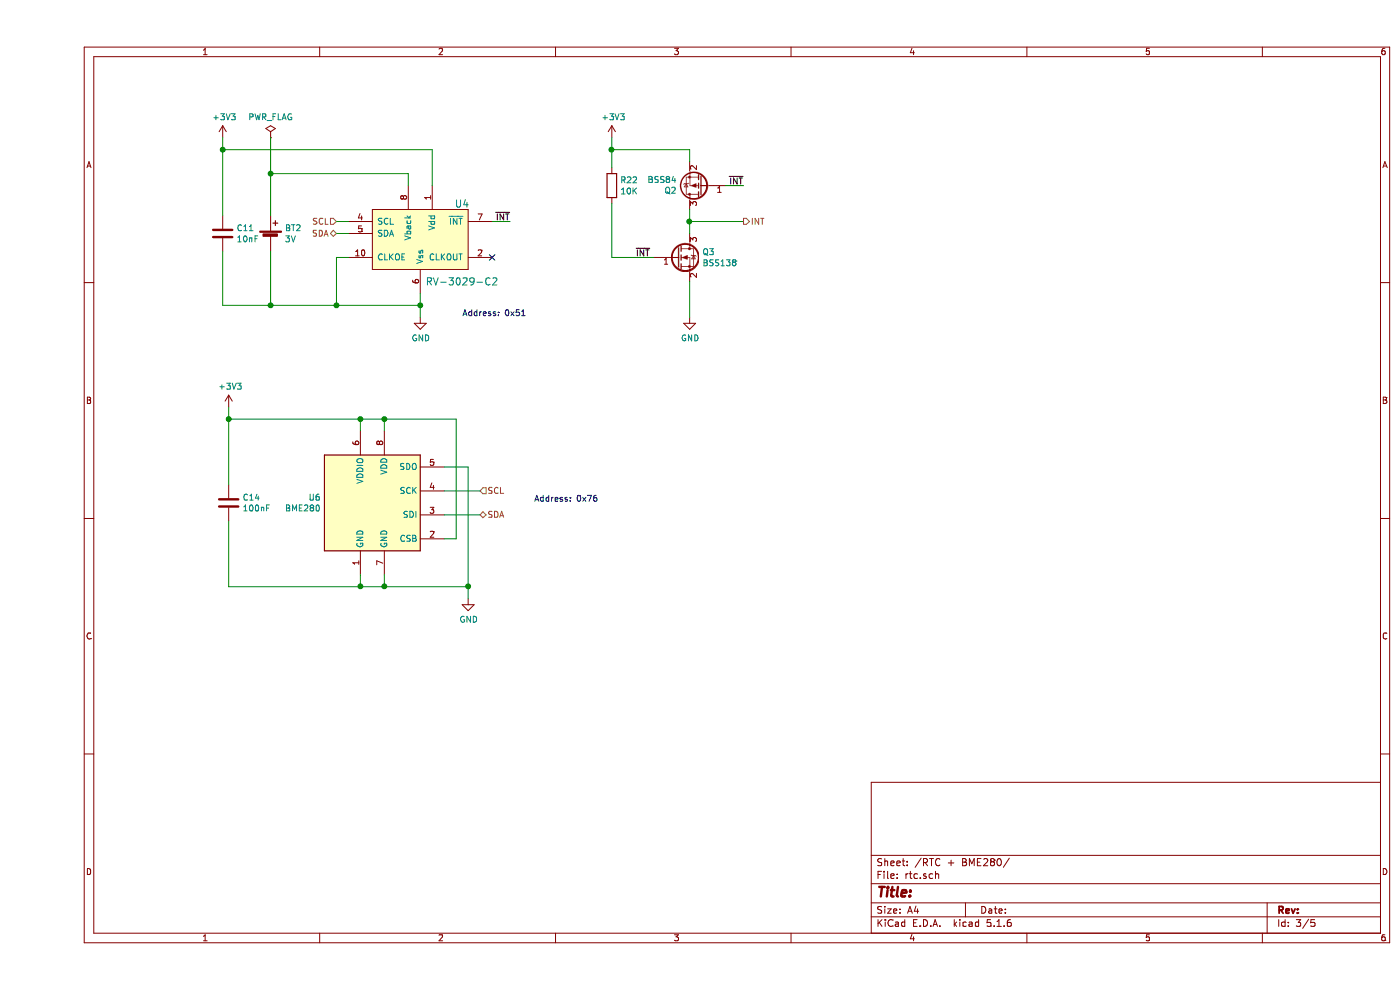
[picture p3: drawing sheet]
EESchema Schematic File Version 4
EELAYER 30 0
EELAYER END
$Descr A4 11693 8268
encoding utf-8
Sheet 3 5
Title ""
Date ""
Rev ""
Comp ""
Comment1 ""
Comment2 ""
Comment3 ""
Comment4 ""
$EndDescr
$Comp
L rv3029c2:RV-3029-C2 U?
U 1 1
P 3200 2000
AR Path="/5D3F4D68" Ref="U?"  Part="1" 
AR Path="/5D3F2DAA/5D3F4D68" Ref="U4"  Part="1" 
F 0 "U4" H 3550 2300 60  0000 C CNN
F 1 "RV-3029-C2" H 3550 1650 60  0000 C CNN
F 2 "huhnsfx:rv3029" H 3100 1950 60  0001 C CNN
F 3 "" H 3100 1950 60  0000 C CNN
	1    3200 2000
	1    0    0    -1  
$EndComp
$Comp
L power:GND #PWR?
U 1 1
P 5450 2650
AR Path="/5D3F4D6E" Ref="#PWR?"  Part="1" 
AR Path="/5D3F2DAA/5D3F4D6E" Ref="#PWR027"  Part="1" 
F 0 "#PWR027" H 5450 2400 50  0001 C CNN
F 1 "GND" H 5455 2477 50  0000 C CNN
F 2 "" H 5450 2650 50  0001 C CNN
F 3 "" H 5450 2650 50  0001 C CNN
	1    5450 2650
	1    0    0    -1  
$EndComp
Wire Wire Line
	3200 2550 3200 2450
NoConn ~ 3800 2150
Wire Wire Line
	3200 2550 2500 2550
Wire Wire Line
	2500 2550 2500 2150
Wire Wire Line
	2500 2150 2600 2150
$Comp
L huhnsfx-rescue:C-Device C?
U 1 1
P 1550 1950
AR Path="/5D3F4D7B" Ref="C?"  Part="1" 
AR Path="/5D3F2DAA/5D3F4D7B" Ref="C11"  Part="1" 
F 0 "C11" H 1665 1996 50  0000 L CNN
F 1 "10nF" H 1665 1905 50  0000 L CNN
F 2 "Capacitor_SMD:C_0603_1608Metric" H 1588 1800 50  0001 C CNN
F 3 "~" H 1550 1950 50  0001 C CNN
	1    1550 1950
	1    0    0    -1  
$EndComp
$Comp
L power:+3V3 #PWR?
U 1 1
P 1550 1150
AR Path="/5D3F4D81" Ref="#PWR?"  Part="1" 
AR Path="/5D3F2DAA/5D3F4D81" Ref="#PWR026"  Part="1" 
F 0 "#PWR026" H 1550 1000 50  0001 C CNN
F 1 "+3V3" H 1565 1323 50  0000 C CNN
F 2 "" H 1550 1150 50  0001 C CNN
F 3 "" H 1550 1150 50  0001 C CNN
	1    1550 1150
	1    0    0    -1  
$EndComp
$Comp
L huhnsfx-rescue:Battery_Cell-Device BT?
U 1 1
P 1950 2000
AR Path="/5D3F4D87" Ref="BT?"  Part="1" 
AR Path="/5D3F2DAA/5D3F4D87" Ref="BT2"  Part="1" 
F 0 "BT2" H 2068 2096 50  0000 L CNN
F 1 "3V" H 2068 2005 50  0000 L CNN
F 2 "Connector_Molex:Molex_PicoBlade_53047-0210_1x02_P1.25mm_Vertical" V 1950 2060 50  0001 C CNN
F 3 "~" V 1950 2060 50  0001 C CNN
	1    1950 2000
	1    0    0    -1  
$EndComp
Wire Wire Line
	1550 2100 1550 2550
Wire Wire Line
	1550 2550 1950 2550
Connection ~ 2500 2550
Wire Wire Line
	1950 2100 1950 2550
Wire Wire Line
	3100 1450 3100 1550
Wire Wire Line
	1950 1450 3100 1450
Wire Wire Line
	1950 2550 2500 2550
Connection ~ 1950 2550
Text HLabel 2500 1850 0    50   Input ~ 0
SCL
Wire Wire Line
	2500 1850 2600 1850
Text HLabel 2500 1950 0    50   BiDi ~ 0
SDA
Wire Wire Line
	2500 1950 2600 1950
$Comp
L huhnsfx-rescue:BSS138-Transistor_FET Q3
U 1 1
P 5350 2150
F 0 "Q3" H 5556 2196 50  0000 L CNN
F 1 "BSS138" H 5556 2105 50  0000 L CNN
F 2 "Package_TO_SOT_SMD:SOT-23" H 5550 2075 50  0001 L CIN
F 3 "https://www.fairchildsemi.com/datasheets/BS/BSS138.pdf" H 5350 2150 50  0001 L CNN
	1    5350 2150
	1    0    0    -1  
$EndComp
$Comp
L huhnsfx-rescue:BSS84-Transistor_FET Q2
U 1 1
P 5550 1550
F 0 "Q2" H 5756 1596 50  0000 L CNN
F 1 "BSS84" H 5756 1505 50  0000 L CNN
F 2 "Package_TO_SOT_SMD:SOT-23" H 5750 1475 50  0001 L CIN
F 3 "http://assets.nexperia.com/documents/data-sheet/BSS84.pdf" H 5550 1550 50  0001 L CNN
	1    5550 1550
	-1   0    0    1   
$EndComp
Wire Wire Line
	5450 1750 5450 1850
Connection ~ 3200 2550
Wire Wire Line
	1550 1150 1550 1250
Wire Wire Line
	1550 1250 3300 1250
Wire Wire Line
	3300 1250 3300 1550
Connection ~ 1550 1250
Wire Wire Line
	1550 1250 1550 1800
Wire Wire Line
	5450 1250 5450 1350
Text HLabel 5900 1850 2    50   Output ~ 0
INT
Wire Wire Line
	5900 1850 5450 1850
Connection ~ 5450 1850
Wire Wire Line
	5450 1850 5450 1950
$Comp
L power:PWR_FLAG #FLG03
U 1 1
P 1950 1150
F 0 "#FLG03" H 1950 1225 50  0001 C CNN
F 1 "PWR_FLAG" H 1950 1323 50  0000 C CNN
F 2 "" H 1950 1150 50  0001 C CNN
F 3 "~" H 1950 1150 50  0001 C CNN
	1    1950 1150
	1    0    0    -1  
$EndComp
Wire Wire Line
	1950 1150 1950 1450
Connection ~ 1950 1450
Wire Wire Line
	1950 1450 1950 1800
Wire Wire Line
	3800 1850 3950 1850
Text Label 3950 1850 2    50   ~ 0
~INT
Text Label 5900 1550 2    50   ~ 0
~INT
Text Label 5000 2150 0    50   ~ 0
~INT
Wire Wire Line
	5900 1550 5750 1550
$Comp
L power:GND #PWR?
U 1 1
P 3200 2650
AR Path="/5EAC7F32" Ref="#PWR?"  Part="1" 
AR Path="/5D3F2DAA/5EAC7F32" Ref="#PWR0103"  Part="1" 
F 0 "#PWR0103" H 3200 2400 50  0001 C CNN
F 1 "GND" H 3205 2477 50  0000 C CNN
F 2 "" H 3200 2650 50  0001 C CNN
F 3 "" H 3200 2650 50  0001 C CNN
	1    3200 2650
	1    0    0    -1  
$EndComp
Wire Wire Line
	3200 2650 3200 2550
Wire Wire Line
	5450 2350 5450 2650
$Comp
L power:+3V3 #PWR?
U 1 1
P 4800 1150
AR Path="/5EACA0EB" Ref="#PWR?"  Part="1" 
AR Path="/5D3F2DAA/5EACA0EB" Ref="#PWR0104"  Part="1" 
F 0 "#PWR0104" H 4800 1000 50  0001 C CNN
F 1 "+3V3" H 4815 1323 50  0000 C CNN
F 2 "" H 4800 1150 50  0001 C CNN
F 3 "" H 4800 1150 50  0001 C CNN
	1    4800 1150
	1    0    0    -1  
$EndComp
$Comp
L Device:R R22
U 1 1
P 4800 1550
F 0 "R22" H 4870 1596 50  0000 L CNN
F 1 "10K" H 4870 1505 50  0000 L CNN
F 2 "Resistor_SMD:R_0603_1608Metric" V 4730 1550 50  0001 C CNN
F 3 "~" H 4800 1550 50  0001 C CNN
	1    4800 1550
	1    0    0    -1  
$EndComp
Wire Wire Line
	4800 1150 4800 1250
Wire Wire Line
	5450 1250 4800 1250
Connection ~ 4800 1250
Wire Wire Line
	4800 1250 4800 1400
$Comp
L Sensor:BME280 U6
U 1 1
P 2800 4200
F 0 "U6" H 2371 4246 50  0000 R CNN
F 1 "BME280" H 2371 4155 50  0000 R CNN
F 2 "Package_LGA:Bosch_LGA-8_2.5x2.5mm_P0.65mm_ClockwisePinNumbering" H 4300 3750 50  0001 C CNN
F 3 "https://ae-bst.resource.bosch.com/media/_tech/media/datasheets/BST-BME280-DS002.pdf" H 2800 4000 50  0001 C CNN
	1    2800 4200
	1    0    0    -1  
$EndComp
$Comp
L power:+3V3 #PWR0105
U 1 1
P 1600 3400
F 0 "#PWR0105" H 1600 3250 50  0001 C CNN
F 1 "+3V3" H 1615 3573 50  0000 C CNN
F 2 "" H 1600 3400 50  0001 C CNN
F 3 "" H 1600 3400 50  0001 C CNN
	1    1600 3400
	1    0    0    -1  
$EndComp
Wire Wire Line
	2700 3500 2700 3600
Wire Wire Line
	2700 3500 2900 3500
Wire Wire Line
	2900 3500 2900 3600
Connection ~ 2700 3500
$Comp
L power:GND #PWR0106
U 1 1
P 3600 5000
F 0 "#PWR0106" H 3600 4750 50  0001 C CNN
F 1 "GND" H 3605 4827 50  0000 C CNN
F 2 "" H 3600 5000 50  0001 C CNN
F 3 "" H 3600 5000 50  0001 C CNN
	1    3600 5000
	1    0    0    -1  
$EndComp
Wire Wire Line
	2700 4800 2700 4900
Wire Wire Line
	2700 4900 2900 4900
Connection ~ 2900 4900
Wire Wire Line
	2900 4900 2900 4800
Wire Wire Line
	3400 4500 3500 4500
Wire Wire Line
	3500 3500 2900 3500
Connection ~ 2900 3500
Wire Wire Line
	3500 3500 3500 4500
Wire Wire Line
	3400 3900 3600 3900
Wire Wire Line
	3600 3900 3600 4900
Wire Wire Line
	3600 4900 2900 4900
Wire Wire Line
	3600 4900 3600 5000
Connection ~ 3600 4900
Text HLabel 3700 4100 2    50   Input ~ 0
SCL
Wire Wire Line
	3700 4100 3400 4100
Text HLabel 3700 4300 2    50   BiDi ~ 0
SDA
Wire Wire Line
	3700 4300 3400 4300
$Comp
L Device:C C14
U 1 1
P 1600 4200
F 0 "C14" H 1715 4246 50  0000 L CNN
F 1 "100nF" H 1715 4155 50  0000 L CNN
F 2 "Capacitor_SMD:C_0603_1608Metric" H 1638 4050 50  0001 C CNN
F 3 "~" H 1600 4200 50  0001 C CNN
	1    1600 4200
	1    0    0    -1  
$EndComp
Connection ~ 2700 4900
Wire Wire Line
	1600 4350 1600 4900
Wire Wire Line
	1600 3400 1600 3500
Wire Wire Line
	1600 3500 2700 3500
Connection ~ 1600 3500
Wire Wire Line
	1600 3500 1600 4050
Wire Wire Line
	1600 4900 2700 4900
Text Notes 4150 4200 0    50   ~ 0
Address: 0x76
Text Notes 3550 2650 0    50   ~ 0
Address: 0x51
Wire Wire Line
	4800 2150 5150 2150
Wire Wire Line
	4800 1700 4800 2150
$EndSCHEMATC
